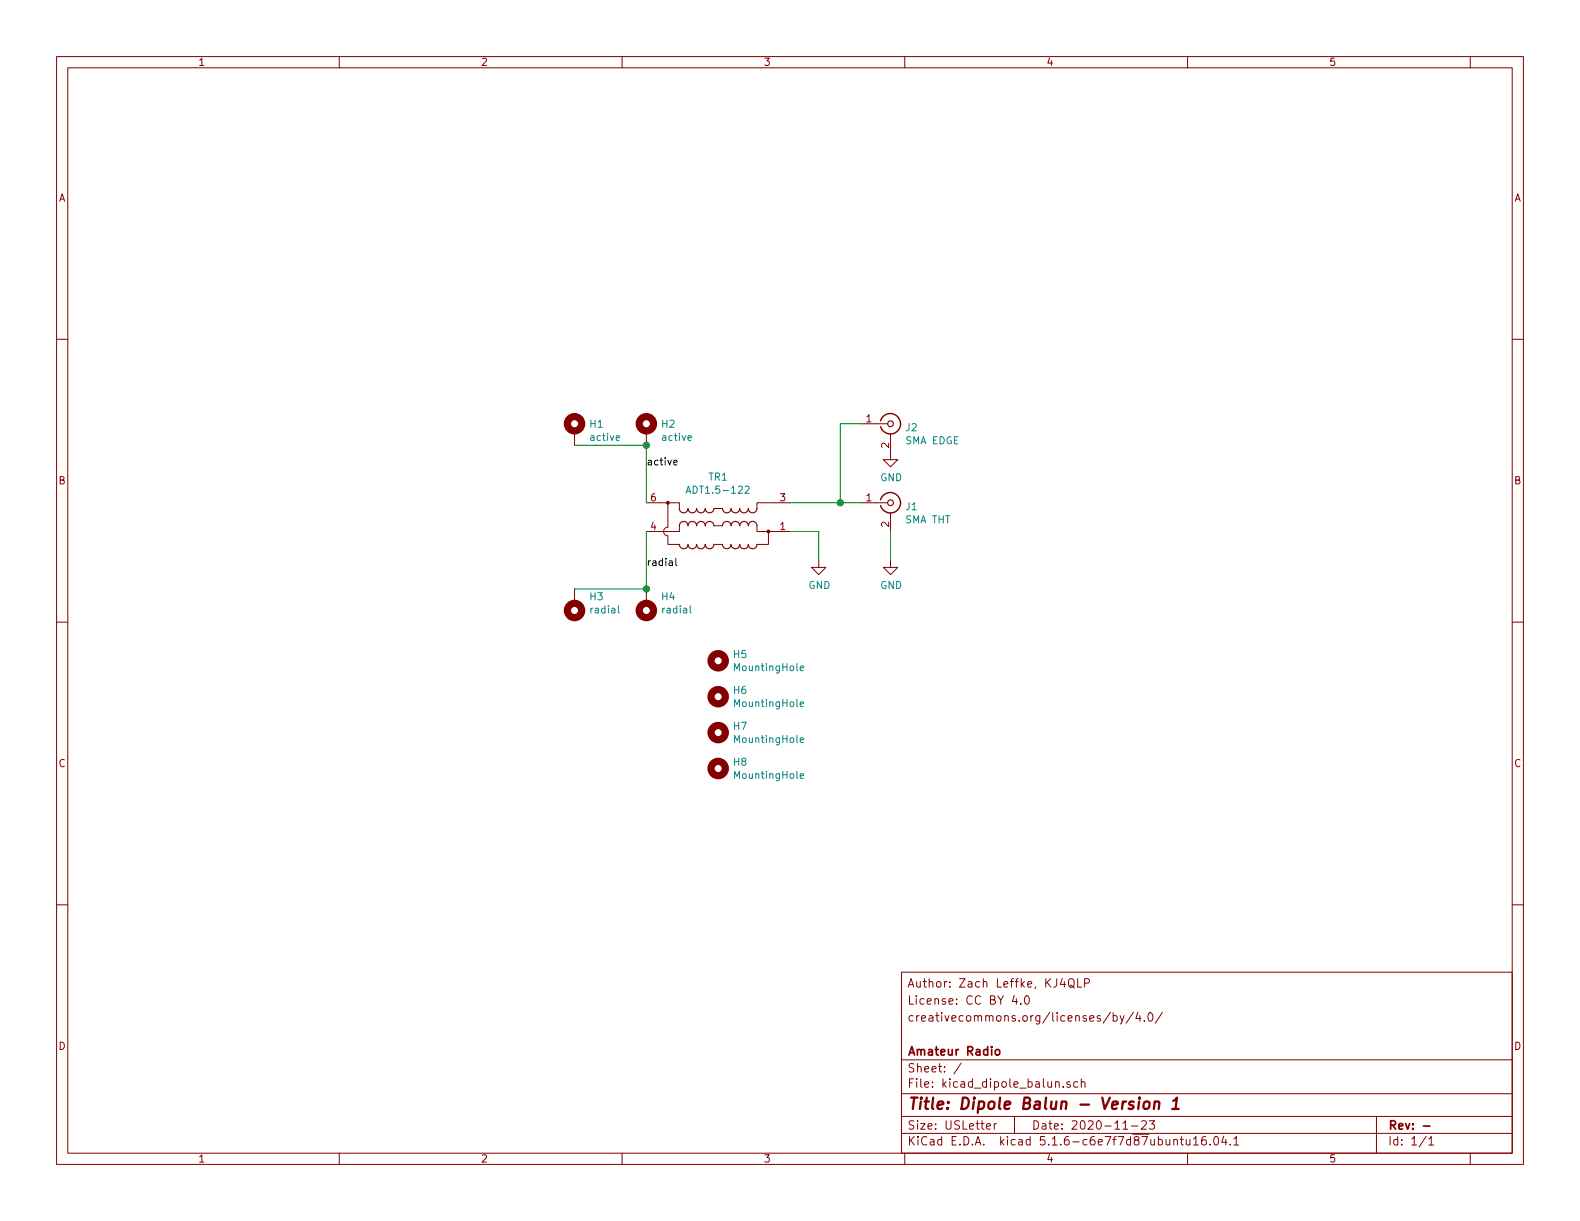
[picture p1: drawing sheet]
EESchema Schematic File Version 4
EELAYER 30 0
EELAYER END
$Descr USLetter 11000 8500
encoding utf-8
Sheet 1 1
Title "Dipole Balun - Version 1"
Date "2020-11-23"
Rev "-"
Comp "Amateur Radio"
Comment1 ""
Comment2 "creativecommons.org/licenses/by/4.0/"
Comment3 "License: CC BY 4.0"
Comment4 "Author: Zach Leffke, KJ4QLP"
$EndDescr
$Comp
L Transformer:ADT1.5-122 TR1
U 1 1
P 5000 3600
F 0 "TR1" H 5000 3881 50  0000 C CNN
F 1 "ADT1.5-122" H 5000 3790 50  0000 C CNN
F 2 "minicircuits_footprints:Mini-Circuits_CD542_H2.84mm" H 5000 3200 50  0001 C CNN
F 3 "https://www.minicircuits.com/pdfs/ADT1.5-122+.pdf" V 4850 3600 50  0001 C CNN
	1    5000 3600
	-1   0    0    -1  
$EndComp
$Comp
L Mechanical:MountingHole_Pad H2
U 1 1
P 4500 3000
F 0 "H2" H 4600 3049 50  0000 L CNN
F 1 "active" H 4600 2958 50  0000 L CNN
F 2 "MountingHole:MountingHole_2.5mm_Pad_Via" H 4500 3000 50  0001 C CNN
F 3 "~" H 4500 3000 50  0001 C CNN
	1    4500 3000
	1    0    0    -1  
$EndComp
$Comp
L Mechanical:MountingHole_Pad H1
U 1 1
P 4000 3000
F 0 "H1" H 4100 3049 50  0000 L CNN
F 1 "active" H 4100 2958 50  0000 L CNN
F 2 "MountingHole:MountingHole_2.5mm_Pad_Via" H 4000 3000 50  0001 C CNN
F 3 "~" H 4000 3000 50  0001 C CNN
	1    4000 3000
	1    0    0    -1  
$EndComp
$Comp
L Mechanical:MountingHole_Pad H3
U 1 1
P 4000 4200
F 0 "H3" H 3900 4157 50  0000 R CNN
F 1 "radial" H 3900 4248 50  0000 R CNN
F 2 "MountingHole:MountingHole_2.5mm_Pad_Via" H 4000 4200 50  0001 C CNN
F 3 "~" H 4000 4200 50  0001 C CNN
	1    4000 4200
	-1   0    0    1   
$EndComp
$Comp
L Mechanical:MountingHole_Pad H4
U 1 1
P 4500 4200
F 0 "H4" H 4400 4157 50  0000 R CNN
F 1 "radial" H 4400 4248 50  0000 R CNN
F 2 "MountingHole:MountingHole_2.5mm_Pad_Via" H 4500 4200 50  0001 C CNN
F 3 "~" H 4500 4200 50  0001 C CNN
	1    4500 4200
	-1   0    0    1   
$EndComp
$Comp
L power:GND #PWR01
U 1 1
P 5700 3900
F 0 "#PWR01" H 5700 3650 50  0001 C CNN
F 1 "GND" H 5705 3727 50  0000 C CNN
F 2 "" H 5700 3900 50  0001 C CNN
F 3 "" H 5700 3900 50  0001 C CNN
	1    5700 3900
	1    0    0    -1  
$EndComp
$Comp
L Connector:Conn_Coaxial J1
U 1 1
P 6200 3500
F 0 "J1" H 6300 3475 50  0000 L CNN
F 1 "SMA THT" H 6300 3384 50  0000 L CNN
F 2 "Connector_Coaxial:SMA_Amphenol_132134_Vertical" H 6200 3500 50  0001 C CNN
F 3 " ~" H 6200 3500 50  0001 C CNN
	1    6200 3500
	1    0    0    -1  
$EndComp
$Comp
L power:GND #PWR02
U 1 1
P 6200 3900
F 0 "#PWR02" H 6200 3650 50  0001 C CNN
F 1 "GND" H 6205 3727 50  0000 C CNN
F 2 "" H 6200 3900 50  0001 C CNN
F 3 "" H 6200 3900 50  0001 C CNN
	1    6200 3900
	1    0    0    -1  
$EndComp
Wire Wire Line
	4500 3500 4500 3100
Wire Wire Line
	4500 3100 4000 3100
Connection ~ 4500 3100
Wire Wire Line
	4000 4100 4500 4100
Wire Wire Line
	4500 4100 4500 3700
Connection ~ 4500 4100
Wire Wire Line
	5500 3700 5700 3700
Wire Wire Line
	5700 3700 5700 3900
Wire Wire Line
	5500 3500 5850 3500
Wire Wire Line
	6200 3700 6200 3900
$Comp
L Connector:Conn_Coaxial J2
U 1 1
P 6200 2950
F 0 "J2" H 6300 2925 50  0000 L CNN
F 1 "SMA EDGE" H 6300 2834 50  0000 L CNN
F 2 "Connector_Coaxial:SMA_Samtec_SMA-J-P-X-ST-EM1_EdgeMount" H 6200 2950 50  0001 C CNN
F 3 " ~" H 6200 2950 50  0001 C CNN
	1    6200 2950
	1    0    0    -1  
$EndComp
Wire Wire Line
	6000 2950 5850 2950
Wire Wire Line
	5850 2950 5850 3500
Connection ~ 5850 3500
Wire Wire Line
	5850 3500 6000 3500
$Comp
L power:GND #PWR03
U 1 1
P 6200 3150
F 0 "#PWR03" H 6200 2900 50  0001 C CNN
F 1 "GND" H 6205 2977 50  0000 C CNN
F 2 "" H 6200 3150 50  0001 C CNN
F 3 "" H 6200 3150 50  0001 C CNN
	1    6200 3150
	1    0    0    -1  
$EndComp
Text Label 4500 3250 0    50   ~ 0
active
Text Label 4500 3950 0    50   ~ 0
radial
$Comp
L Mechanical:MountingHole H5
U 1 1
P 5000 4600
F 0 "H5" H 5100 4646 50  0000 L CNN
F 1 "MountingHole" H 5100 4555 50  0000 L CNN
F 2 "MountingHole:MountingHole_3.2mm_M3" H 5000 4600 50  0001 C CNN
F 3 "~" H 5000 4600 50  0001 C CNN
	1    5000 4600
	1    0    0    -1  
$EndComp
$Comp
L Mechanical:MountingHole H6
U 1 1
P 5000 4850
F 0 "H6" H 5100 4896 50  0000 L CNN
F 1 "MountingHole" H 5100 4805 50  0000 L CNN
F 2 "MountingHole:MountingHole_3.2mm_M3" H 5000 4850 50  0001 C CNN
F 3 "~" H 5000 4850 50  0001 C CNN
	1    5000 4850
	1    0    0    -1  
$EndComp
$Comp
L Mechanical:MountingHole H7
U 1 1
P 5000 5100
F 0 "H7" H 5100 5146 50  0000 L CNN
F 1 "MountingHole" H 5100 5055 50  0000 L CNN
F 2 "MountingHole:MountingHole_3.2mm_M3" H 5000 5100 50  0001 C CNN
F 3 "~" H 5000 5100 50  0001 C CNN
	1    5000 5100
	1    0    0    -1  
$EndComp
$Comp
L Mechanical:MountingHole H8
U 1 1
P 5000 5350
F 0 "H8" H 5100 5396 50  0000 L CNN
F 1 "MountingHole" H 5100 5305 50  0000 L CNN
F 2 "MountingHole:MountingHole_3.2mm_M3" H 5000 5350 50  0001 C CNN
F 3 "~" H 5000 5350 50  0001 C CNN
	1    5000 5350
	1    0    0    -1  
$EndComp
$EndSCHEMATC
